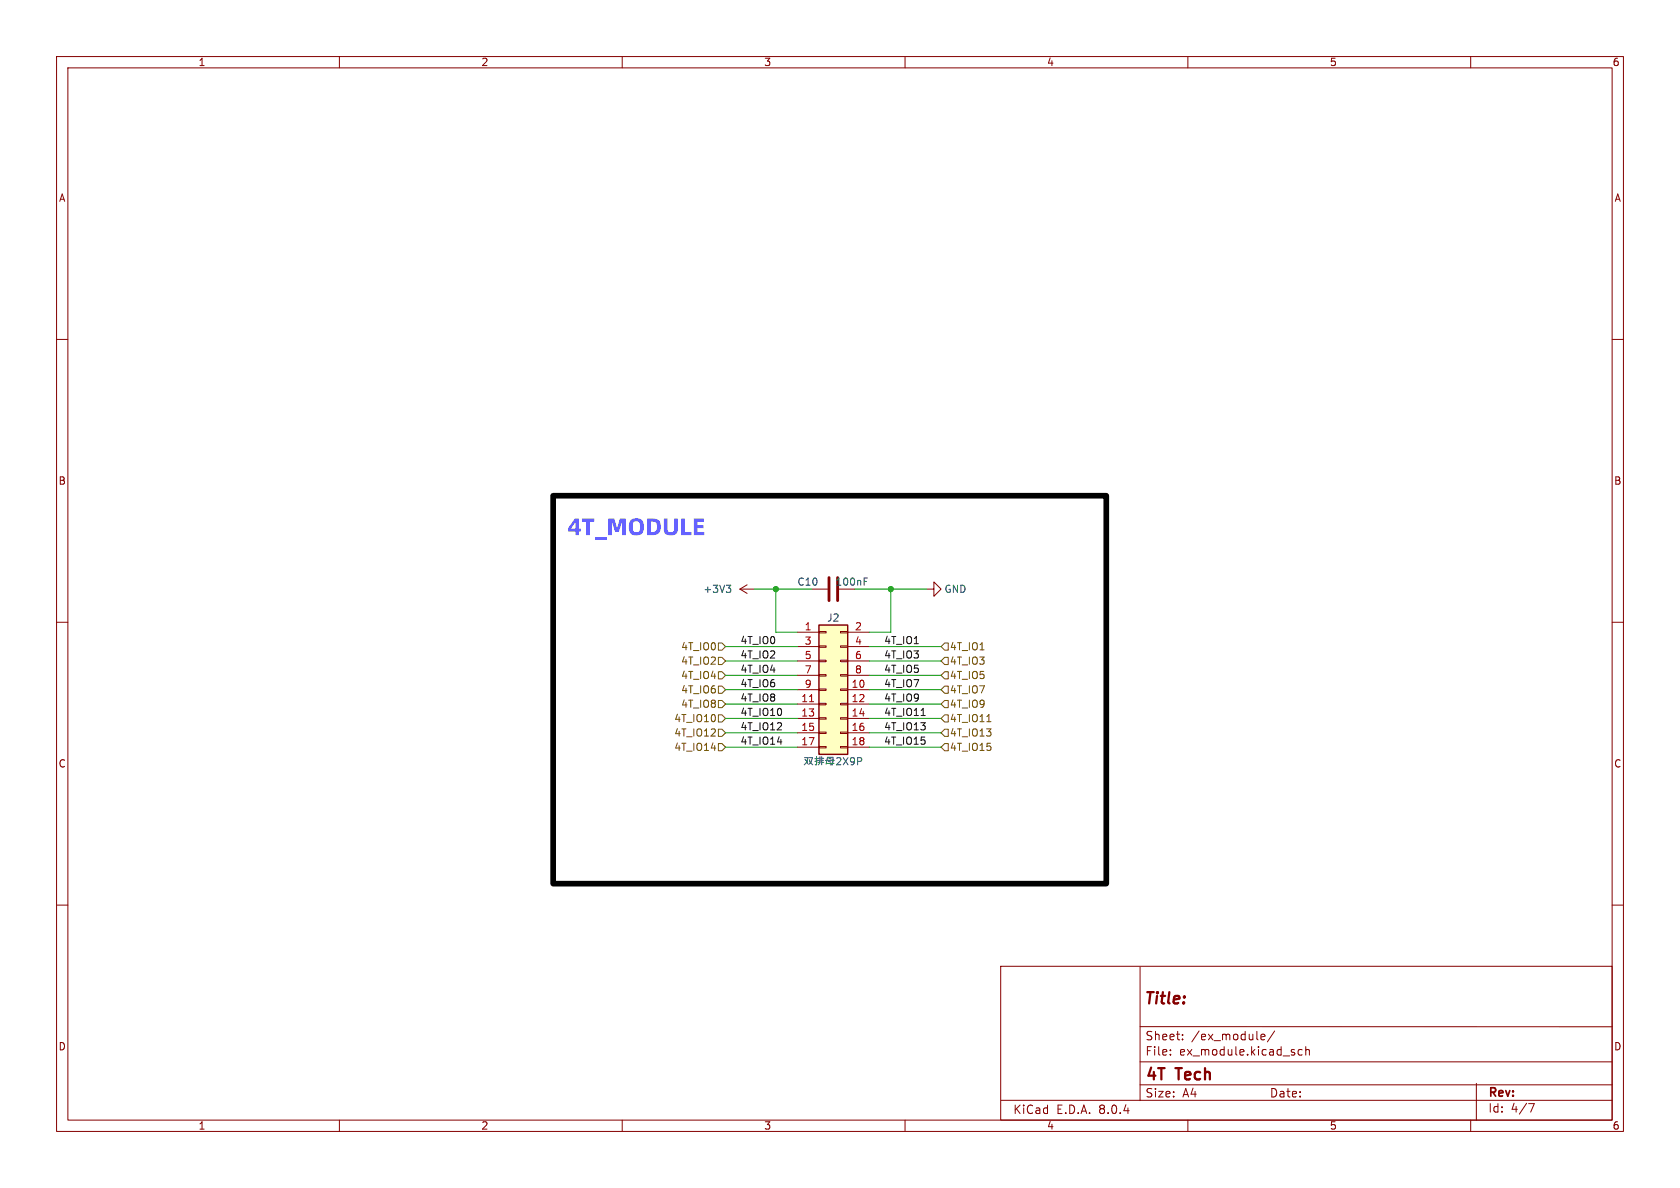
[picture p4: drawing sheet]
<svg xmlns="http://www.w3.org/2000/svg" width="297mm" height="210mm" viewBox="0 0 297 210" stroke-linecap="round" stroke-linejoin="round" font-family="sans-serif">
<g fill="none" stroke="#840000" stroke-width=".18">
<path d="M10 10h277v190h-277zM12 12h273v186h-273zM60 10v2M110 10v2M160 10v2M210 10v2M260 10v2M10 60h2M285 60h2M10 110h2M285 110h2M10 160h2"/>
<path d="M285 160h2M176.9 170.8h108.1v27.2h-108.1zM201.5 170.9v23.7M60 198v2M110 198v2M160 198v2M177 194.5h108M201.5 181.5h83.5M201.5 191.8h83.5M201.5 187.7h83.5M206.9 186.4v.1M206.9 185.6v.1"/>
<path d="M209.1 183.7v.1M209.1 182.9v.1M210 198v2M222.9 183.3l.7-.1v-.3l-.5-.1-.2 .2 .1 .7h.6M225.3 182.2l-1.2 2M230.2 185.6l-.4-.1-.3 .3v.4l.1 .2h.6M230.8 185.7l.3-.2 .3 .1 .1 .9M230.8 185v1.5M260 198v2M261 191.5v6.5M270.2 195.1h1l-.6 1.5"/>
</g>
<path d="M144.8 110.5h5.1v22.9h-5.1z" fill="#ffffc2"/>
<g fill="none" stroke="#840000" stroke-width=".18">
<path d="M130.8 104.1l1.3 .8M130.8 104.1h2.5M132.1 103.4l-1.3 .7M141 111.8h3.8M141 114.3h3.8M141 116.8h3.8M141 119.4h3.8M143.5 104.1h2.8M144.8 119.3h1.2v.2h-1.2zM144.8 116.7h1.2v.3h-1.2zM144.8 114.2h1.2v.2h-1.2zM144.8 111.6h1.2v.3h-1.2z"/>
<path d="M148.6 119.3h1.3v.2h-1.3zM148.6 116.7h1.3v.3h-1.3zM148.6 114.2h1.3v.2h-1.3zM148.6 111.6h1.3v.3h-1.3zM149.9 111.8h3.8M149.9 114.3h3.8M149.9 116.8h3.8M149.9 119.4h3.8M163.8 104.1h1.3v-1.2l1.3 1.2-1.3 1.3v-1.3M141 121.9h3.8M141 124.5h3.8M141 127h3.8"/>
<path d="M141 129.5h3.8M141 132.1h3.8M144.8 132h1.2v.2h-1.2zM144.8 129.4h1.2v.3h-1.2zM144.8 126.9h1.2v.2h-1.2zM144.8 124.3h1.2v.3h-1.2zM144.8 121.8h1.2v.2h-1.2zM148.6 132h1.3v.2h-1.3zM148.6 129.4h1.3v.3h-1.3zM148.6 126.9h1.3v.2h-1.3zM148.6 124.3h1.3v.3h-1.3zM148.6 121.8h1.3v.2h-1.3z"/>
<path d="M149.9 121.9h3.8M149.9 124.5h3.8M149.9 127h3.8M149.9 129.5h3.8M149.9 132.1h3.8"/>
</g>
<path d="M144.8 110.5h5.1v22.9h-5.1z" fill="none" stroke="#840000" stroke-width=".25"/>
<path d="M143.1 124h.7" fill="none" stroke="#a90000" stroke-width=".18"/>
<g fill="none" stroke="#006464" stroke-width=".18">
<path d="M128.4 103.4h.8l-.4 .5M128.9 103.9l.3 .3v.3l-.3 .2M152.8 102.8h.4M152.8 102.2h.6M142.2 133.9h.6l-.3 .9-.3 .4M142.3 134.2l.4 .4 .1 .4M143 133.9h.6l-.2 .8-.4 .4M143.1 134.3l.2 .5 .4 .4M144.1 134.1h.4M144.1 135.2h.2M144.4 133.7v1.5M144.5 134.5l-.4 .1"/>
<path d="M144.6 134.8h.4M144.7 134.1h.3M144.7 134.4h.3M145 133.7l-.1 1.3-.2 .2M145.3 134.1h.3M145.3 134.4h.3M145.3 134.8h.3M145.3 133.7v1.5M145.9 134.4h1.6M146 135.1l.3-1.2h1l-.2 1.3h-.3M146.1 135h1.3M146.5 134.6l.4 .1"/>
<path d="M146.5 134.1l.5 .1M147.9 134.1l.5-.2 .3 .4-.8 .9h.8M149.1 133.9l.8 1.3M149.9 133.9l-.8 1.3M151.1 134.5l-.3 .2h-.3l-.2-.2 .2-.5 .3-.1 .2 .2a.84 .84 0 0 1-.3 1.1h-.2M151.6 134.6l.6-.1 .1-.1v-.3l-.7-.2v1.3"/>
</g>
<path d="M146.6 102.1v4.1M148.1 102.1v4.1" fill="none" stroke="#840000" stroke-width=".51"/>
<g fill="none" stroke="#725600" stroke-width=".18">
<path d="M127 118.7h.6l.7 .7-.7 .6h-.6zM127 113.7h.6l.7 .6-.7 .6h-.6zM127 116.2h.6l.7 .6-.7 .7h-.6zM166.4 114.3l.6-.6h.6v1.2h-.6zM167 116.2h.6v1.3h-.6l-.6-.7zM167 118.7h.6v1.3h-.6l-.6-.6zM127 121.3h.6l.7 .6-.7 .7h-.6zM127 131.4h.6l.7 .7-.7 .6h-.6zM127 128.9h.6l.7 .6-.7 .7h-.6zM127 123.8h.6l.7 .7-.7 .6h-.6zM127 126.4h.6l.7 .6-.7 .6h-.6zM166.4 127l.6-.6h.6v1.2h-.6z"/>
<path d="M166.4 121.9l.6-.6h.6v1.3h-.6zM167 123.8h.6v1.3h-.6l-.6-.6zM167 131.4h.6v1.3h-.6l-.6-.6zM167 128.9h.6v1.3h-.6l-.6-.7zM174.5 127.6h.7"/>
</g>
<path d="M162.8 126.5h.8" fill="none" stroke="#0f0f0f" stroke-width=".18"/>
<path d="M97.8 87.6h97.8v68.6h-97.8z" fill="none" stroke="#000" stroke-width="1"/>
<g fill="none" stroke="#009600" stroke-width=".18">
<path d="M128.3 114.3h12.7M128.3 119.4h12.7M128.3 116.8h12.7M133.3 104.1h10.2M137.2 104.1v7.7h3.8M151.1 104.1h12.7M153.7 114.3h12.7M153.7 119.4h12.7M153.7 116.8h12.7M157.5 104.1v7.7h-3.8M128.3 121.9h12.7M128.3 129.5h12.7"/>
<path d="M128.3 132.1h12.7M128.3 127h12.7M128.3 124.5h12.7M153.7 121.9h12.7M153.7 129.5h12.7M153.7 132.1h12.7M153.7 127h12.7M153.7 124.5h12.7"/>
</g>
<g fill="#009600" stroke="#009600" stroke-width=".18">
<circle cx="137.2" cy="104.1" r=".46"/>
<circle cx="157.5" cy="104.1" r=".46"/>
</g>
<text font-size="4.2" fill="#6562ff" x="100.3" y="95.1">4T_MODULE</text>
<g font-size="2.8" fill="#840000">
<text x="202.1" y="178.1">Title:</text>
<text x="202.4" y="191.5">4T</text>
<text x="208.1" y="191.5">Tech</text>
</g>
<g font-size="2.1" fill="#840000">
<text x="202.4" y="184.1">Sheet:</text>
<text x="210.6" y="184.1">/ex_module/</text>
<text x="202.4" y="186.8">File:</text>
<text x="208.5" y="186.8">ex_module.kicad_sch</text>
<text x="179" y="197.1">KiCad</text>
<text x="186.7" y="197.1">E.D.A.</text>
<text x="194.3" y="197.1">8.0.4</text>
<text x="202.4" y="194.2">Size:</text>
<text x="209" y="194.2">A4</text>
<text x="224.4" y="194.2">Date:</text>
<text x="263" y="194.3">Rev:</text>
<text x="263" y="196.9">Id:</text>
<text x="267.1" y="196.9">4/7</text>
</g>
<g font-size="1.8" fill="#840000">
<text x="35" y="11.9">1</text>
<text x="85" y="11.9">2</text>
<text x="135" y="11.9">3</text>
<text x="185" y="11.9">4</text>
<text x="235" y="11.9">5</text>
<text x="285" y="11.9">6</text>
<text x="10.3" y="35.9">A</text>
<text x="285.3" y="35.9">A</text>
<text x="10.3" y="85.9">B</text>
<text x="285.3" y="85.9">B</text>
<text x="10.3" y="135.9">C</text>
<text x="285.3" y="135.9">C</text>
<text x="10.3" y="185.9">D</text>
<text x="285.3" y="185.9">D</text>
<text x="35" y="199.9">1</text>
<text x="85" y="199.9">2</text>
<text x="135" y="199.9">3</text>
<text x="185" y="199.9">4</text>
<text x="235" y="199.9">5</text>
<text x="285" y="199.9">6</text>
</g>
<g font-size="1.8" fill="#006464">
<text x="124.2" y="105">+3V3</text>
<text x="140.9" y="103.7">C10</text>
<text x="147.6" y="103.7">100nF</text>
<text x="166.9" y="105">GND</text>
<text x="146.1" y="110.1">J2</text>
</g>
<g font-size="1.8" fill="#0f0f0f">
<text x="130.8" y="114">4T_IO0</text>
<text x="156.2" y="114">4T_IO1</text>
<text x="130.8" y="119">4T_IO4</text>
<text x="130.8" y="116.5">4T_IO2</text>
<text x="156.2" y="119">4T_IO5</text>
<text x="156.2" y="116.5">4T_IO3</text>
<text x="130.8" y="124.1">4T_IO8</text>
<text x="130.8" y="121.6">4T_IO6</text>
<text x="156.2" y="124.1">4T_IO9</text>
<text x="156.2" y="121.6">4T_IO7</text>
<text x="130.8" y="129.2">4T_IO12</text>
<text x="130.8" y="131.7">4T_IO14</text>
<text x="130.8" y="126.7">4T_IO10</text>
<text x="156.2" y="131.7">4T_IO15</text>
<text x="156.2" y="126.7">4T_IO11</text>
<text x="156.2" y="129.2">4T_IO13</text>
</g>
<g font-size="1.8" fill="#a90000">
<text x="142.2" y="111.5">1</text>
<text x="151.1" y="111.5">2</text>
<text x="142.2" y="114">3</text>
<text x="142.2" y="116.6">5</text>
<text x="142.2" y="119.1">7</text>
<text x="151.1" y="114">4</text>
<text x="151.1" y="116.6">6</text>
<text x="151.1" y="119.1">8</text>
<text x="141.6" y="124.2">11</text>
<text x="142.2" y="121.7">9</text>
<text x="150.5" y="121.7">10</text>
<text x="150.5" y="124.2">12</text>
<text x="141.6" y="126.7">13</text>
<text x="141.6" y="129.3">15</text>
<text x="141.6" y="131.8">17</text>
<text x="150.5" y="126.7">14</text>
<text x="150.5" y="129.3">16</text>
<text x="150.5" y="131.8">18</text>
</g>
<g font-size="1.8" fill="#725600">
<text x="120.3" y="115.2">4T_IO0</text>
<text x="120.3" y="117.7">4T_IO2</text>
<text x="167.8" y="117.7">4T_IO3</text>
<text x="167.8" y="115.2">4T_IO1</text>
<text x="120.3" y="120.2">4T_IO4</text>
<text x="120.3" y="122.8">4T_IO6</text>
<text x="120.3" y="125.3">4T_IO8</text>
<text x="167.8" y="120.2">4T_IO5</text>
<text x="167.8" y="125.3">4T_IO9</text>
<text x="167.8" y="122.8">4T_IO7</text>
<text x="119.1" y="130.4">4T_IO12</text>
<text x="119.1" y="127.9">4T_IO10</text>
<text x="167.8" y="127.9">4T_IO11</text>
<text x="167.8" y="130.4">4T_IO13</text>
<text x="119.1" y="132.9">4T_IO14</text>
<text x="167.8" y="132.9">4T_IO15</text>
</g>
</svg>
